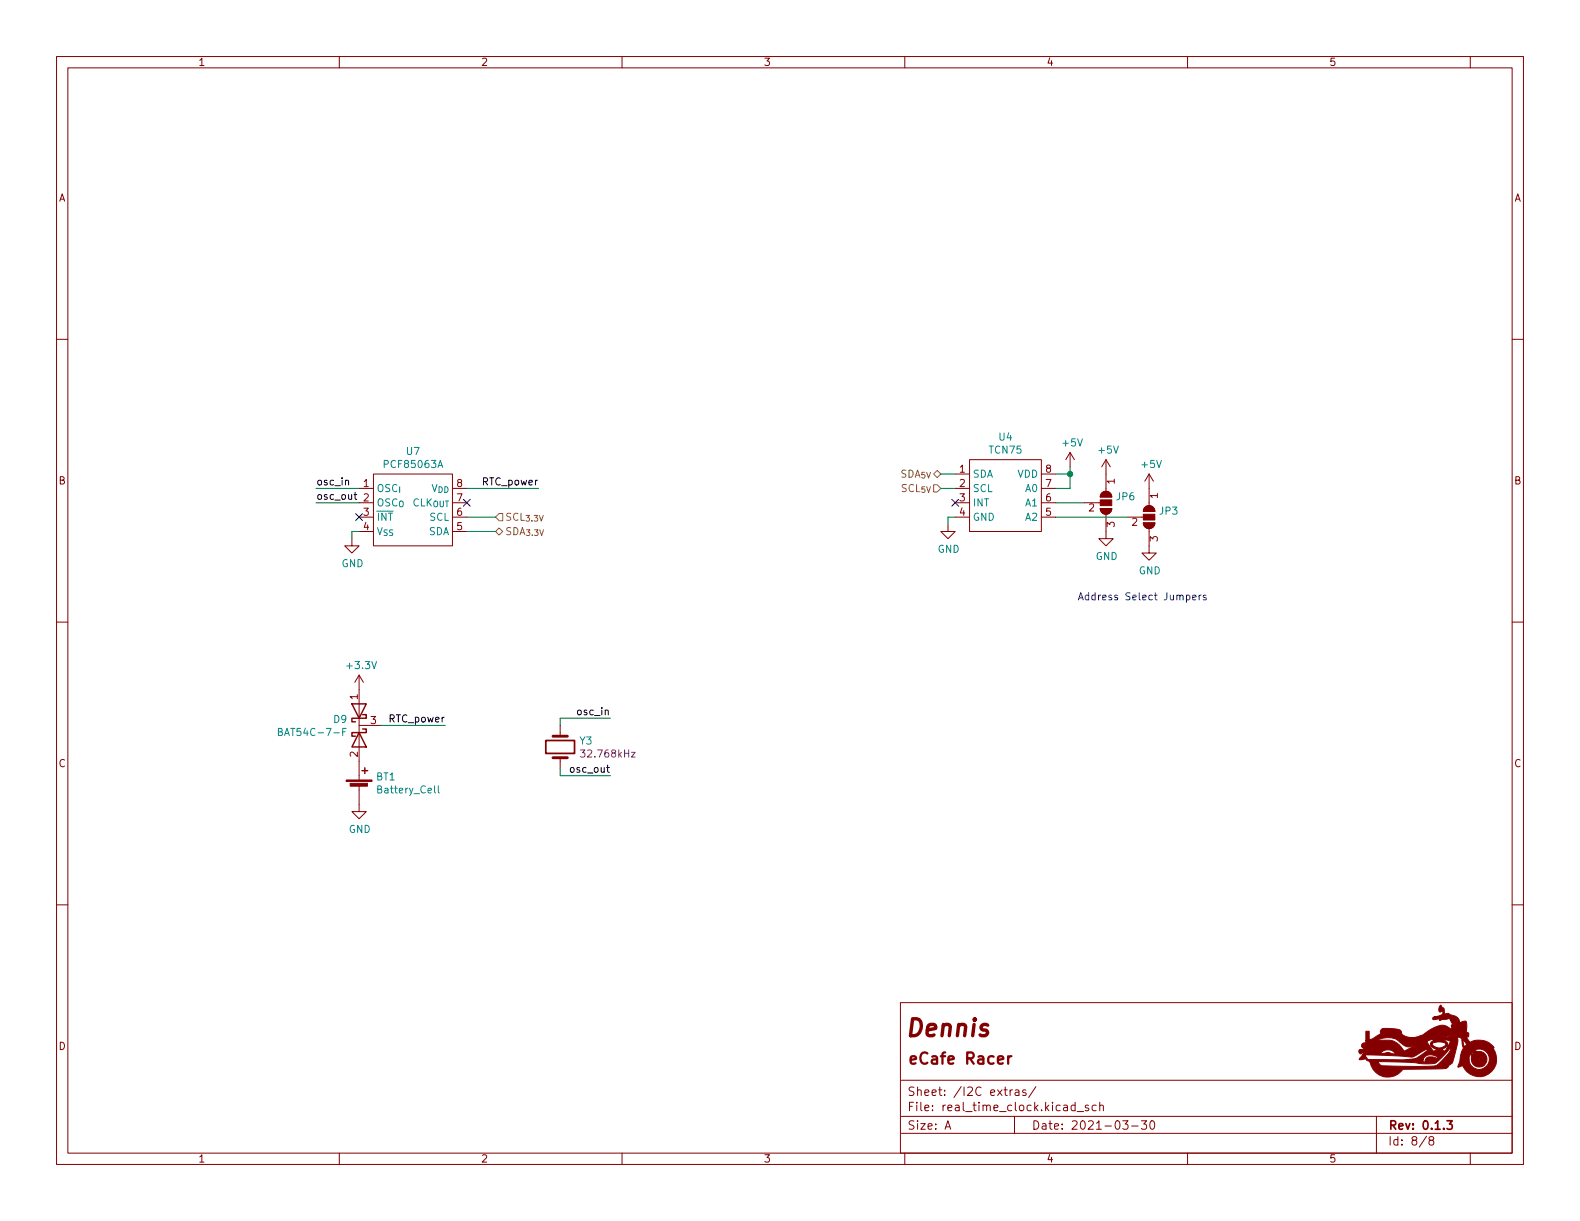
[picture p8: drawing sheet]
<svg xmlns="http://www.w3.org/2000/svg" width="279mm" height="216mm" viewBox="0 0 279 216" stroke-linecap="round" stroke-linejoin="round" font-family="sans-serif">
<g fill="none" stroke="#840000" stroke-width=".18">
<path d="M10 10h259.4v195.9h-259.4zM12 12h255.4v191.9h-255.4zM60 10v2M110 10v2M160 10v2M210 10v2M260 10v2M10 60h2M267.4 60h2M62.2 95.3v1.2h1.3l-1.3 1.3-1.2-1.3h1.2M63.5 86.4h2.5M63.5 88.9h2.5"/>
<path d="M63.5 91.4h2.5M63.5 94h2.5M66 83.8h14v12.7h-14zM80 86.4h2.5M80 88.9h2.5M80 91.4h2.5M80 94h2.5M167.6 92.7v1.3h1.3l-1.3 1.3-1.2-1.3h1.2M168.9 83.8h2.5M168.9 86.4h2.5M168.9 88.9h2.5M168.9 91.4h2.5"/>
<path d="M171.4 81.3h12.7v12.7h-12.7zM184.1 83.8h2.6M184.1 86.4h2.6M184.1 88.9h2.6M184.1 91.4h2.6M189.2 80l-.7 1.3M189.2 80v2.6M189.2 80l.8 1.3M191.8 88.9h2.8M194.6 89.9h2a1.02 1.02 0 0 1-1 1 1.02 1.02 0 0 1-1-1zM194.9 87.2a1.02 1.02 0 0 1 1.1-.3 1.02 1.02 0 0 1 .6 1h-2zM195.6 90.9v4.4h1.2l-1.2 1.2-1.3-1.2h1.3"/>
<path d="M195.6 81.3v5.6M195.6 81.3l-.8 1.3M195.6 81.3l.7 1.3M199.4 91.4h2.8M202.2 92.5h2a1.02 1.02 0 0 1-1 1 1.02 1.02 0 0 1-1-1zM202.5 89.7a1.02 1.02 0 0 1 1.1-.2 1.02 1.02 0 0 1 .6 .9h-2zM203.2 93.5v4.3h1.3l-1.3 1.3-1.3-1.3h1.3M203.2 83.8l-.8 1.3M203.2 83.8v5.6M203.2 83.8l.8 1.3M10 110h2M63.5 119.4v18.5"/>
<path d="M63.5 119.4l-.8 1.3M63.5 119.4l.8 1.3M267.4 110h2M63.5 138.9v4.6h1.3l-1.3 1.3-1.3-1.3h1.3M63.5 128.3h3.8M99.1 128.3v1.9M99.1 134v1.9M10 160h2M267.4 160h2M159.2 177.3h108.2v26.6h-108.2zM159.4 197.4h108M159.4 191h108"/>
<path d="M167.1 199.7l.5-1.5 .5 1.5M167.3 199.2h.7M178.6 192.7v1M179 192.7l-.2 .1-.2 .2M179.4 197.4v3M179.5 192.8h.6l.1 .9M180.2 193.1h-.5a.29 .29 0 0 0-.2 .3 .29 .29 0 0 0 .2 .3l.5-.1M181.4 192.8l-.4-.1-.2 .2 .1 .2 .5 .2v.3h-.6M183.2 192.1l-1.3 2M190.1 195.5l-.4-.1-.3 .3v.4l.1 .2h.6M190.1 194.9v1.5M190.5 196.6h1.1"/>
<path d="M192.5 195.5l-.4-.1-.2 .2 .1 .2 .5 .2v.3h-.6M193.8 195.5l-.4-.1-.3 .3v.4l.2 .2h.5M194.5 195.6l.2-.2 .3 .1 .1 .9M194.5 194.9v1.5M198.5 198.2h1l-.5 .5 .4 .2v.6l-.2 .2h-.4l-.3-.2M200.1 199.1h1.2M201.8 198.2h1l-.5 .5 .4 .2v.6l-.2 .2h-.5l-.2-.2M203.5 198.2h.2a.81 .81 0 0 1 .6 .6 .81 .81 0 0 1-.3 .8l-.2 .1a.81 .81 0 0 1-.6-.6 .81 .81 0 0 1 .3-.9zM243.4 197.4v6.5M60 203.9v2M110 203.9v2M159.4 200.4h108"/>
<path d="M160 203.9v2M210 203.9v2M252.3 200.9l-1.3 1.9M253 201.6l-.3-.3 .1-.2 .2-.1h.4l.1 .3v.2l-.7 .2-.1 .2v.3l.3 .3 .4-.1 .1-.2v-.4l-.2-.2M260 203.9v2"/>
</g>
<path d="M96.5 130.9h5.1v2.3h-5.1zM255.9 198.2h.9l-.5 .5 .4 .2v.6l-.2 .2h-.4l-.2-.2" fill="none" stroke="#840000" stroke-width=".3"/>
<path d="M178.3 186.8v1.3M178.9 186.8l-.4 .1-.2 .2" fill="none" stroke="#840000" stroke-width=".4"/>
<g fill="#840000" stroke="#840000" stroke-width=".18">
<path d="M241.5 182.4h.6v1.4h.3l1.7-1 .1-.1-.1-.5 .3-.3h2.3a.91 .91 0 0 1 1.1 .7l.2 .3 .3 .2a6.3 6.3 0 0 0 3.5 .4h3.6a1.04 1.04 0 0 0 1.3-1.1 1.5 1.5 0 0 1-1.8 1l-5.1 .1 1.7-.5a7.2 7.2 0 0 1 3.7-1.7l1.5 .6v-.7h.3l-.3-.4-.2-.4h.7l.3 .4h.3v.1l.1-.1h-.4l-.3-.4h-.7l-.3-.3-1.5 .3-.2-.2-1 .1-.2-.3 .3-.2h3.4l.7 .8 .1-.1-.8-.7h-3.4l3.2-.1-2.9 .1a1.34 1.34 0 0 0 1.3-.7l-.2-.3-.4 .2a.8 .8 0 0 1 .2-1.3l.4 .5a.52 .52 0 0 1 .2 .7l.1 .4 .6-.1 .6 .3a1.42 1.42 0 0 1 1.4 1.4l.6-.3h.6l.1 .8-.1 1 .4 .2v.4v.3l-.5-.1 .7 1.1a3.4 3.4 0 0 1 4.3 1l-.2 .1a3.1 3.1 0 0 1-1 4.6 3.1 3.1 0 0 1-4.4-1.6l-.8 .3 .4-1.4h1.6a1.79 1.79 0 0 0 2 1.8 1.79 1.79 0 0 0 1.5-2.2 1.79 1.79 0 0 0-2.3-1.3v.2l.3 .1a1.4 1.4 0 0 1 1.7 1.2 1.4 1.4 0 0 1-1.3 1.6 1.4 1.4 0 0 1-1.5-1.4h1.2l.1 .1 .2-.1-.2-.2-.1 .2h-1.2v-.7l-.2-.1-.2 .8h-1.6l.2-1.2h1.8l.2 .3 .1-.1-.2-.3-1.9 .1a1.05 1.05 0 0 0 .2-1.3l-.1-.8h.2l.3 1.1 .4-.4-.7-.9v.2h-.2a.58 .58 0 0 0-.8-.5 2.31 2.31 0 0 1-.1 1.8l-.8 2.6-.5 .4a1.19 1.19 0 0 1-1.5 .7l-6.7 .1a3.2 3.2 0 0 1-3.4 1.3 3.2 3.2 0 0 1-2.5-2.7h1.5l.4 .6 .4 .2h8.1a2.05 2.05 0 0 0 2.2-.8 5 5 0 0 0 1.7-2.2l-.1-.2-1.5 1.7a2.36 2.36 0 0 1-2.6 1.1h-.9a55.4 55.4 0 0 0-7.7-.4h-1.5l-.5-.2-.2-.3-.8 .2-.4-.1 .7-.8h.4l.5 .8 9.8 .1v.4l.3-.1a.99 .99 0 0 1 1.4-.8l.9 .3a1.52 1.52 0 0 0-2.6 .2h-2.9h.1a4.8 4.8 0 0 0 3.6-1.7l-.2-.2-.2 .1-1 .6a3 3 0 0 1-3 .6l-7.1-.3 .1-.2h2.9l1.4-.2 .9 .2h.5a1.67 1.67 0 0 0-2.8 0h-2.9v-.2l-.6 .2-.2-.4 .1-.3 .8-.2-.4-.4v-.4l.2-.1 1.1-.2-.6-.1v-.2l3.5-.1a3.2 3.2 0 0 1 3.3 2l1.6-.9h-.4a2.1 2.1 0 0 1-2.1-.8h4.9l1.2 1.7 .6-.3h.8l.6 .3 1-1.8-.9-.2-.1 .2a.58 .58 0 0 1 .4 .9 1.81 1.81 0 0 1-2.9-.1v-.4h.3a1.38 1.38 0 0 0 2.4 .2 1.66 1.66 0 0 0-2-.4l-.7 .2 .1-.2 .4-.3v-.1l-.2-.1-1 .4h-4.9l-.2-.2a3.3 3.3 0 0 0-3.6 0h-2.1z"/>
<path d="M202.5 89.7a1.02 1.02 0 0 1 1.1-.2 1.02 1.02 0 0 1 .6 .9h-2z"/>
<path d="M202.2 92.5h2a1.02 1.02 0 0 1-1 1 1.02 1.02 0 0 1-1-1z"/>
<path d="M202.2 90.9h2v1h-2z"/>
<path d="M194.9 87.2a1.02 1.02 0 0 1 1.1-.3 1.02 1.02 0 0 1 .6 1h-2z"/>
<path d="M194.6 89.9h2a1.02 1.02 0 0 1-1 1 1.02 1.02 0 0 1-1-1z"/>
<path d="M194.6 88.4h2v1h-2z"/>
<path d="M61.2 137.9h4.6v.3h-4.6z"/>
<path d="M61.9 138.5h3.1v.5h-3.1z"/>
</g>
<g fill="none" stroke="#008484" stroke-width=".18">
<path d="M66.7 93.3l.5 1.3 .4-1.3M66.9 85.8l.3-.1a.43 .43 0 0 1 .5 .4v.4a.42 .42 0 0 1-.4 .5 .42 .42 0 0 1-.4-.5zM68.5 93.7h-.4l-.2 .2 .1 .2 .4 .2v.3h-.5M68.9 85.7h-.5l-.2 .2 .1 .3 .6 .3v.3l-.2 .1h-.5M69.5 93.7l-.6 .1v.3l.5 .2 .1 .2-.2 .2-.4-.1M70.2 85.8a.6 .6 0 0 0-.8 .4 .6 .6 0 0 0 .6 .7l.2-.1M70.7 86.1v1M76.4 85.7l.4 1.2 .5-1.2M77.6 86.1a.51 .51 0 0 1 .6 .5 .51 .51 0 0 1-.6 .5zM78.7 86.1a.51 .51 0 0 1 .5 .5 .51 .51 0 0 1-.5 .5zM49.2 129.4l.6-.1 .1-.1-.1-.3-.6-.1v1.3h.5l.2-.2 .1-.3-.3-.2M60.6 129.4h.4"/>
<path d="M61.2 128.8h-.6v1.3M77.5 139v1l.2 .2"/>
</g>
<path d="M97.8 130.2h2.5M97.8 134h2.5" fill="none" stroke="#840000" stroke-width=".51"/>
<path d="M102.6 132.6h.8l-.4 .5 .4 .1v.6l-.2 .1-.6-.1M111.7 133h.6l-.6 .9h.6" fill="none" stroke="#840084" stroke-width=".18"/>
<path d="M62.2 124.5h2.6l-1.3 2.5zM63.5 129.5l1.3 2.6h-2.6zM64 136.3h1M64.1 128.9h.7v.6h-2.6v.7h.7M64.1 126.4h.7v.6h-2.6v.6h.7M64.5 135.8v1" fill="none" stroke="#840000" stroke-width=".25"/>
<path d="M87.6 91.4l.7-.6h.6v1.3h-.6zM87.6 94l.7-.7 .6 .7-.6 .6zM165.1 85.7h.6l.7 .7-.7 .6h-.6zM165.1 83.8l.6-.6 .7 .6-.7 .7z" fill="none" stroke="#848400" stroke-width=".18"/>
<path d="M61.1 85l.2-.1 .3 .1v.8M62.6 87.5h.5M62.8 87v1.1l.3 .2" fill="none" stroke="#000" stroke-width=".18"/>
<path d="M209.8 105.3l.4-.1 .2 .3-.1 .5h-.5M210.9 105.7l.6-.2-.1-.2-.3-.1-.2 .2 .1 .6h.4M212 105.2v.9M212.4 105.2l-.4 .3M213.3 105.3l-.3-.1-.2 .2v.2l.5 .1v.3h-.5" fill="none" stroke="#0000c2" stroke-width=".18"/>
<g fill="none" stroke="#008400" stroke-width=".18">
<path d="M55.9 86.4h7.6M55.9 88.9h7.6M63.5 94h-1.3v1.3M82.5 91.4h5.1M82.5 86.4h12.7M82.5 94h5.1M166.4 83.8h2.5M166.4 86.4h2.5M168.9 91.4h-1.3v1.3M186.7 91.4h12.7M186.7 83.8h2.5M186.7 88.9h5.1"/>
<path d="M189.2 82.6v3.8h-2.5M67.3 128.3h11.4M99.1 135.9v1.3h8.8M107.9 127h-8.8v1.3"/>
</g>
<path d="M62.9 90.8l1.2 1.2M64.1 90.8l-1.2 1.2M81.9 88.3l1.3 1.2M83.2 88.3l-1.3 1.2M168.3 88.3l1.2 1.2M169.5 88.3l-1.2 1.2" fill="none" stroke="#000084" stroke-width=".18"/>
<circle cx="189.2" cy="83.8" r=".46" fill="#008400" stroke="#008400" stroke-width=".18"/>
<text font-size="4.2" fill="#840000" x="159.9" y="183.3">Dennis</text>
<text font-size="2.8" fill="#840000" x="160.4" y="188.2">eCafe Racer</text>
<g font-size="2.1" fill="#840000">
<text x="160.4" y="196.5">File: real_time_clock.kicad_sch</text>
<text x="160.4" y="193.8">Sheet: /I2C extras/</text>
<text x="160.4" y="199.7">Size: A</text>
<text x="182.4" y="199.7">Date: 2021-03-30</text>
<text x="245.4" y="199.7">Rev: 0.1.3</text>
<text x="245.4" y="202.5">Id: 8/8</text>
</g>
<g font-size="1.8" fill="#840000">
<text x="35" y="11.6">1</text>
<text x="85" y="11.6">2</text>
<text x="135" y="11.6">3</text>
<text x="185" y="11.6">4</text>
<text x="235" y="11.6">5</text>
<text x="10.3" y="35.6">A</text>
<text x="267.7" y="35.6">A</text>
<text x="169.7" y="83.6">1</text>
<text x="184.9" y="83.6">8</text>
<text x="10.3" y="85.7">B</text>
<text x="64.3" y="86.1">1</text>
<text x="64.3" y="88.6">2</text>
<text x="80.8" y="88.6">7</text>
<text x="80.8" y="86.1">8</text>
<text x="169.7" y="86.1">2</text>
<text x="169.7" y="88.6">3</text>
<text x="184.9" y="88.6">6</text>
<text x="184.9" y="86.1">7</text>
<text x="197.1" y="85.6" transform="rotate(-90 197.1 85.6)">1</text>
<text x="204.7" y="88.1" transform="rotate(-90 204.7 88.1)">1</text>
<text x="267.7" y="85.7">B</text>
<text x="64.3" y="91.2">3</text>
<text x="64.3" y="93.7">4</text>
<text x="80.8" y="93.7">5</text>
<text x="80.8" y="91.2">6</text>
<text x="169.7" y="91.2">4</text>
<text x="184.9" y="91.2">5</text>
<text x="192.5" y="90.4">2</text>
<text x="197.1" y="93.2" transform="rotate(-90 197.1 93.2)">3</text>
<text x="200.2" y="93">2</text>
<text x="204.7" y="95.7" transform="rotate(-90 204.7 95.7)">3</text>
<text x="63.2" y="123.7" transform="rotate(-90 63.2 123.7)">1</text>
<text x="65.5" y="128">3</text>
<text x="10.3" y="135.6">C</text>
<text x="63.2" y="133.8" transform="rotate(-90 63.2 133.8)">2</text>
<text x="267.7" y="135.6">C</text>
<text x="10.3" y="185.7">D</text>
<text x="267.7" y="185.7">D</text>
<text x="35" y="205.6">1</text>
<text x="85" y="205.6">2</text>
<text x="135" y="205.6">3</text>
<text x="185" y="205.6">4</text>
<text x="235" y="205.6">5</text>
</g>
<g font-size="1.8" fill="#008484">
<text x="176.7" y="77.9">U4</text>
<text x="68.2" y="82.7">PCF85063A</text>
<text x="71.9" y="80.4">U7</text>
<text x="175" y="80.2">TCN75</text>
<text x="188" y="78.9">+5V</text>
<text x="194.4" y="80.2">+5V</text>
<text x="202" y="82.7">+5V</text>
<text x="66.5" y="89.5">OSC_{O}</text>
<text x="69.8" y="89.5">CLK_{OUT}</text>
<text x="172" y="84.5">SDA</text>
<text x="172" y="87">SCL</text>
<text x="172" y="89.5">INT</text>
<text x="179.9" y="84.5">VDD</text>
<text x="181.4" y="89.5">A1</text>
<text x="181.4" y="87">A0</text>
<text x="197.5" y="88.5">JP6</text>
<text x="66.5" y="92.1">~INT</text>
<text x="75.8" y="94.6">SDA</text>
<text x="76" y="92.1">SCL</text>
<text x="172" y="92.1">GND</text>
<text x="181.4" y="92.1">A2</text>
<text x="205.1" y="91">JP3</text>
<text x="60.4" y="100.3">GND</text>
<text x="165.8" y="97.7">GND</text>
<text x="193.7" y="99">GND</text>
<text x="201.3" y="101.5">GND</text>
<text x="61.5" y="118.3">+3.3V</text>
<text x="50.1" y="130.1">BAT54C-7-F</text>
<text x="59" y="127.8">D9</text>
<text x="102.5" y="131.6">Y3</text>
<text x="66.6" y="138">BT1</text>
<text x="67" y="140.3">Battery_Cell</text>
<text x="61.6" y="147.3">GND</text>
</g>
<g font-size="1.8">
<text x="55.9" y="88.4">osc_out</text>
<text x="55.9" y="85.8">osc_in</text>
<text x="85.4" y="85.8">RTC_power</text>
<text x="68.9" y="127.7">RTC_power</text>
<text x="102.3" y="126.5">osc_in</text>
<text x="101.2" y="136.6">osc_out</text>
</g>
<g font-size="1.8" fill="#848400">
<text x="156.5" y="84.5">SDA_{5V}</text>
<text x="156.7" y="87">SCL_{5V}</text>
<text x="89.3" y="92.1">SCL_{3.3V}</text>
<text x="89.3" y="94.6">SDA_{3.3V}</text>
</g>
<text font-size="1.8" fill="#0000c2" x="190.5" y="106.1">Address Select Jumpers</text>
<text font-size="1.8" fill="#840084" x="103.2" y="133.9">32.768kHz</text>
</svg>
